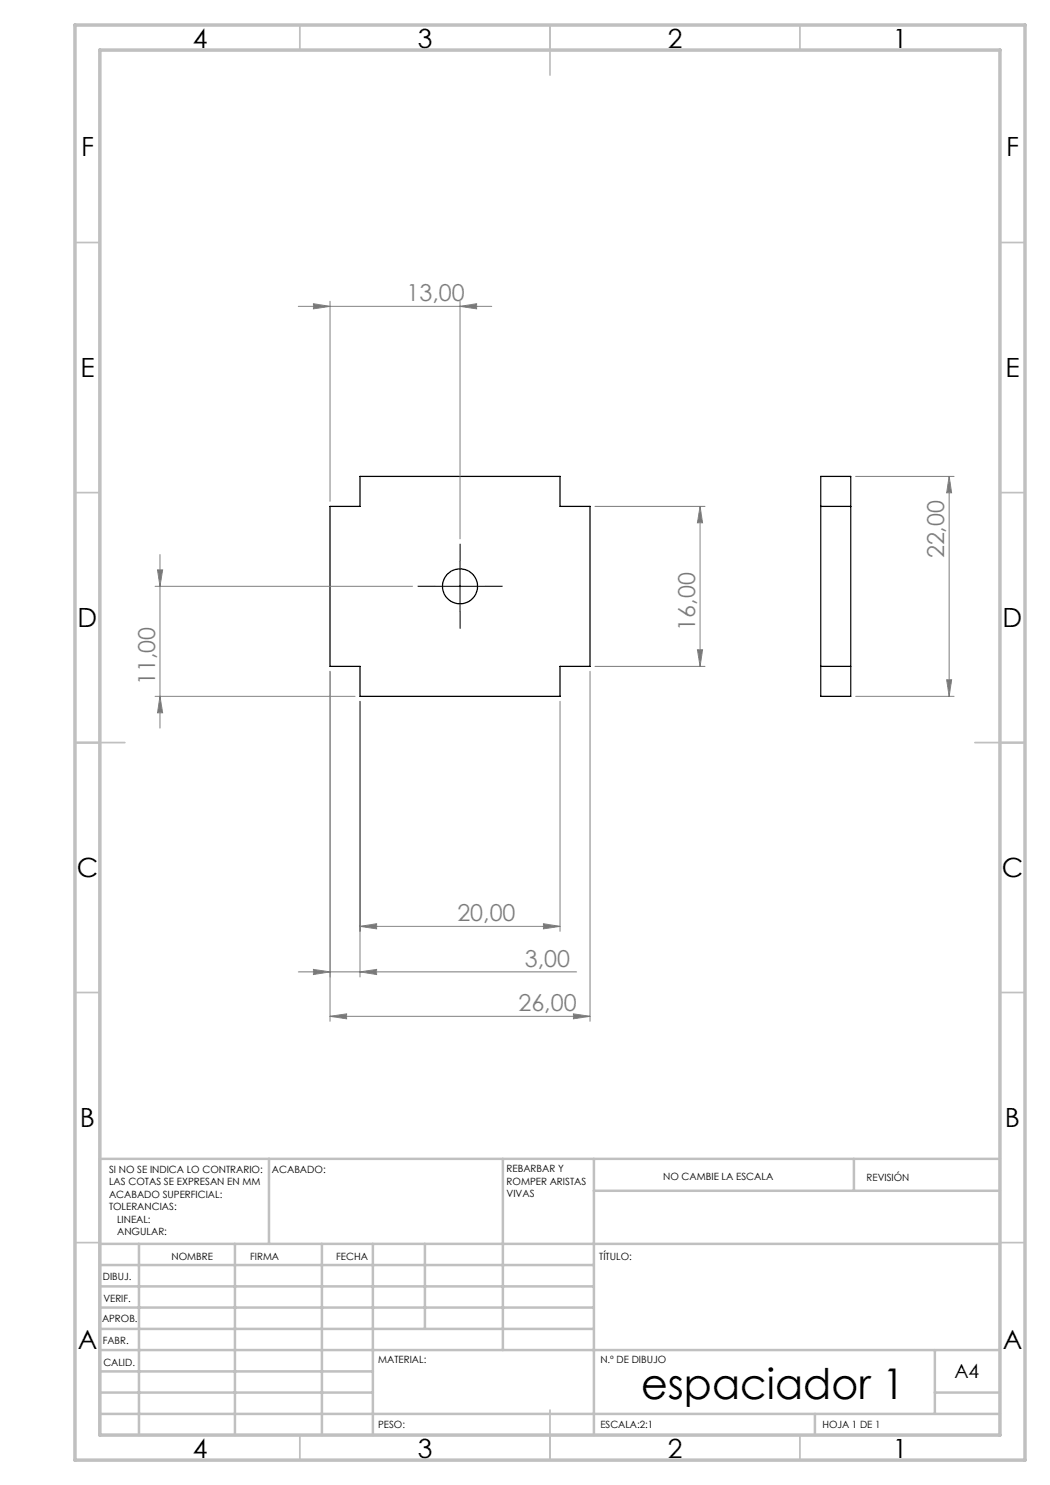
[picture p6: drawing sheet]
<svg xmlns="http://www.w3.org/2000/svg" width="210mm" height="297mm" viewBox="0 0 210 297" stroke-linecap="round" stroke-linejoin="round" font-family="sans-serif">
<g fill="none" stroke="#000" stroke-width=".25">
<path d="M72 95.3h40v6h6v32h-6v6h-40v-6h-6v-32h6zM164.1 95.3h6v44h-6zM164.1 101.3h6M164.1 133.3h6"/>
<circle cx="92" cy="117.3" r="3.5"/>
</g>
<g fill="none" stroke="#808080" stroke-width=".2">
<path d="M59.7 61.3h38.7M62.7 60.7l3.3 .6-3.3 .5zM66 60.3v40M92 61.3l3.3-.6v1.1zM92 60.3v47.5M171.1 95.3h19.7M189.8 95.3l.5 3.3h-1zM189.8 95.3v44M31 117.3h51.5M31.5 114h1l-.5 3.3zM32 110.9v34.7M119 101.3h22"/>
<path d="M140 101.3l.5 3.3h-1zM140 101.3v32M31 139.3h40M32 139.3l.5 3.3h-1zM66 134.3v70M118 134.3v70M119 133.3h22M139.5 130h1l-.5 3.3zM171.1 139.3h19.7M189.3 136h1l-.5 3.3zM72 140.3v55.1M112 140.3v46"/>
<path d="M59.7 194.4h55.6M62.7 193.9l3.3 .5-3.3 .5zM72 194.4l3.3-.5v1zM72 185.3l3.3-.6v1.1zM72 185.3h40M108.7 184.7l3.3 .6-3.3 .5zM66 203.3l3.3-.5v1zM66 203.3h52M114.7 202.8l3.3 .5-3.3 .5z"/>
</g>
<path d="M87 117.2h-3.5M92 112.2v-3.5M97 117.2h3.5M92 122.2v3.5" fill="none" stroke="#000" stroke-width=".2" stroke-dasharray="15.2 1.3 1.3 1.3" stroke-linecap="butt"/>
<path d="M87 117.3h10M92 112.3v10" fill="none" stroke="#000" stroke-width=".2"/>
<g fill="none" stroke="#c0c0c0" stroke-width=".35">
<path d="M60 5v5M110 5v10M160 5v5M15 48.5h5M200 48.5h5M15 98.5h5M200 98.5h5M15 148.5h10M195 148.5h10M15 198.5h5M200 198.5h5M15 248.5h5"/>
<path d="M200 248.5h5M60 287v5M110 282v10M160 287v5"/>
</g>
<g fill="none" stroke="#c0c0c0" stroke-width=".5">
<path d="M53.8 231.8v17M100.6 231.8v38.2M118.8 231.8v55.2M118.8 238.2h81.2M170.8 231.8v6.4M200 231.8h-180v55.2M20 248.8h180M20 257.3h98.8M20 253h98.8M27.8 248.8v38.2M47 248.8v38.2M64.4 248.8v38.2"/>
<path d="M74.6 248.8v38.2M85 248.8v17M20 265.8h98.8M20 261.5h98.8M20 278.5h54.6M20 274.3h54.6M20 270h180M187 278.5h13M187 270v12.8M20 282.8h180M163 282.8v4.2"/>
</g>
<path d="M15 5h190v287h-190zM20 10h180v277h-180z" fill="none" stroke="#c0c0c0" stroke-width=".7"/>
<g fill="#808080">
<path d="M92 61.3l3.3-.6v1.1zM62.7 60.7l3.3 .6-3.3 .5zM72 194.4l3.3-.5v1zM62.7 193.9l3.3 .5-3.3 .5zM108.7 184.7l3.3 .6-3.3 .5zM72 185.3l3.3-.6v1.1z"/>
<path d="M66 203.3l3.3-.5v1zM114.7 202.8l3.3 .5-3.3 .5z"/>
<path d="M189.3 136h1l-.5 3.3zM189.8 95.3l.5 3.3h-1z"/>
<path d="M31.5 114h1l-.5 3.3zM32 139.3l.5 3.3h-1zM140 101.3l.5 3.3h-1zM139.5 130h1l-.5 3.3z"/>
</g>
<text font-size="8.5" x="128.2" y="279.7">espaciador 1</text>
<g font-size="5.3">
<text x="38.5" y="9.5">4</text>
<text x="83.5" y="9.5">3</text>
<text x="133.5" y="9.5">2</text>
<text x="178.5" y="9.5">1</text>
<text x="16.2" y="31.2">F</text>
<text x="201.2" y="31.2">F</text>
<text x="16.1" y="75.5">E</text>
<text x="201.1" y="75.5">E</text>
<text x="15.5" y="125.5">D</text>
<text x="200.5" y="125.5">D</text>
<text x="15.4" y="175.5">C</text>
<text x="200.4" y="175.5">C</text>
<text x="16" y="225.5">B</text>
<text x="201" y="225.5">B</text>
<text x="15.5" y="269.7">A</text>
<text x="200.5" y="269.7">A</text>
<text x="38.5" y="291.5">4</text>
<text x="83.5" y="291.5">3</text>
<text x="133.5" y="291.5">2</text>
<text x="178.5" y="291.5">1</text>
</g>
<g font-size="4.7" fill="#808080">
<text x="81.3" y="60.2">13,00</text>
<text x="188.8" y="111.7" transform="rotate(-90 188.8 111.7)">22,00</text>
<text x="139" y="126.1" transform="rotate(-90 139 126.1)">16,00</text>
<text x="31" y="137" transform="rotate(-90 31 137)">11,00</text>
<text x="91.5" y="184.2">20,00</text>
<text x="105" y="193.4">3,00</text>
<text x="103.7" y="202.2">26,00</text>
</g>
<text font-size="3.9" x="190.9" y="275.5">A4</text>
<g font-size="2">
<text x="21.8" y="234.6">SI NO SE INDICA LO CONTRARIO:</text>
<text x="21.8" y="237.1">LAS COTAS SE EXPRESAN EN MM</text>
<text x="21.8" y="239.6">ACABADO SUPERFICIAL:</text>
<text x="54.4" y="234.6">ACABADO:</text>
<text x="101.3" y="234.5">REBARBAR Y</text>
<text x="101.3" y="237">ROMPER ARISTAS</text>
<text x="101.3" y="239.5">VIVAS</text>
<text x="132.6" y="236">NO CAMBIE LA ESCALA</text>
<text x="173.3" y="236.2">REVISIÓN</text>
<text x="21.8" y="242.1">TOLERANCIAS:</text>
<text x="23.4" y="244.6">LINEAL:</text>
<text x="23.4" y="247.1">ANGULAR:</text>
<text x="34.3" y="252">NOMBRE</text>
<text x="50" y="251.9">FIRMA</text>
<text x="67.2" y="251.9">FECHA</text>
<text x="119.9" y="251.9">TÍTULO:</text>
<text x="20.6" y="256.1">DIBUJ.</text>
<text x="20.7" y="260.3">VERIF.</text>
<text x="20.4" y="264.4">APROB.</text>
<text x="20.5" y="268.8">FABR.</text>
<text x="20.7" y="273.1">CALID.</text>
<text x="75.6" y="272.5">MATERIAL:</text>
<text x="120.1" y="272.5">N.º DE DIBUJO</text>
<text x="75.6" y="285.5">PESO:</text>
<text x="120.1" y="285.6">ESCALA:2:1</text>
<text x="164.5" y="285.6">HOJA 1 DE 1</text>
</g>
</svg>
